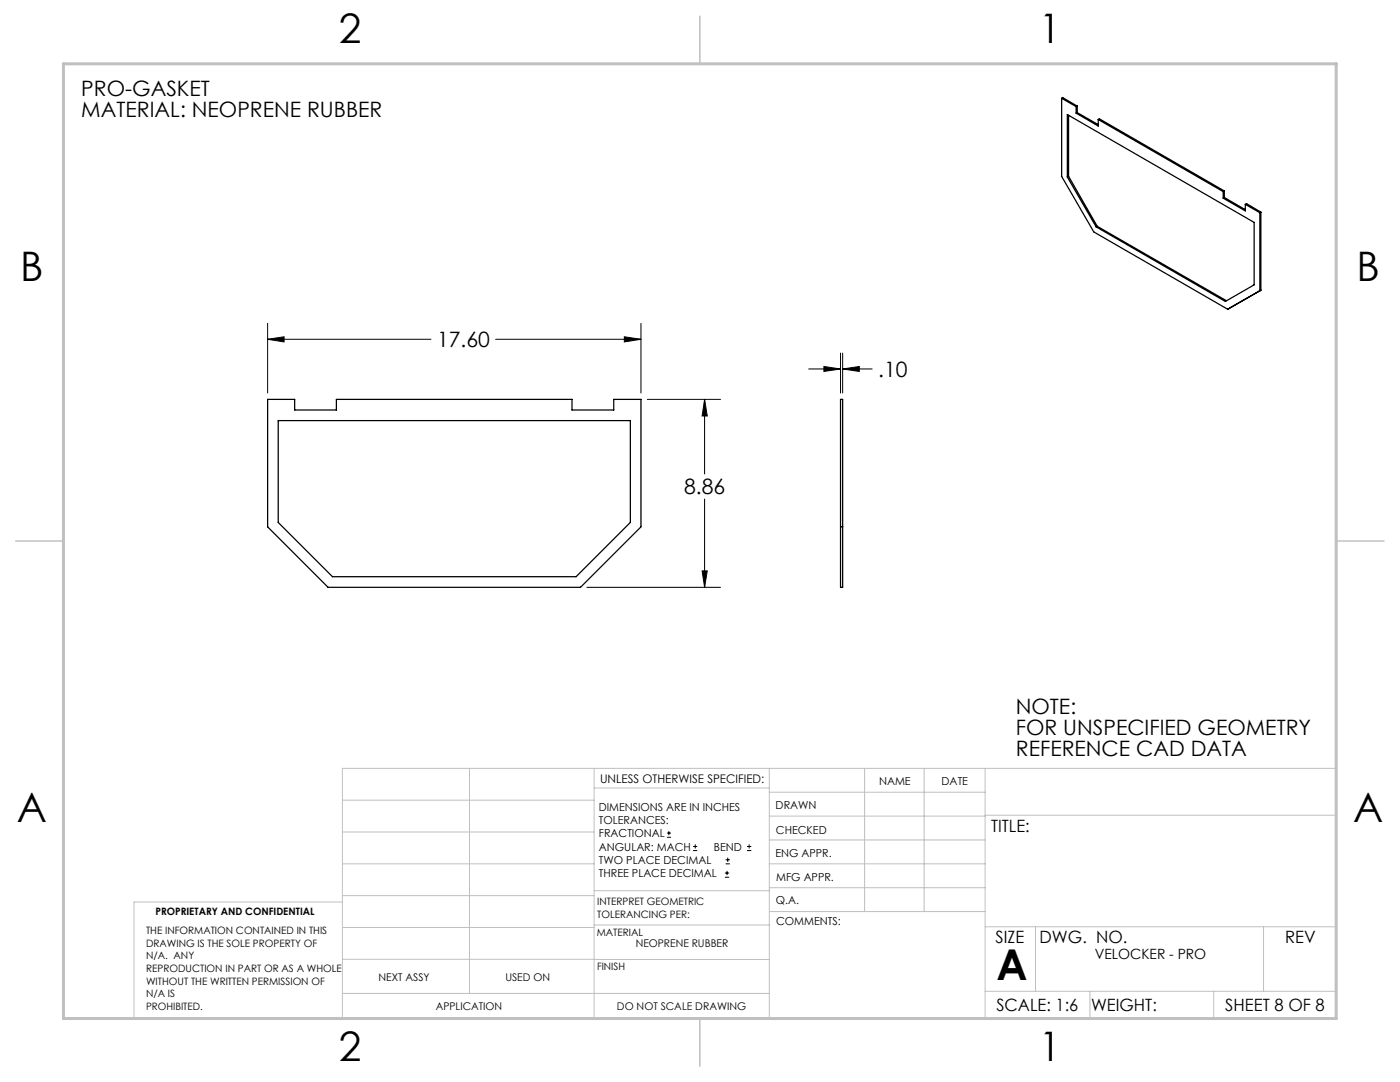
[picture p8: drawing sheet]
<svg xmlns="http://www.w3.org/2000/svg" width="279mm" height="216mm" viewBox="0 0 279 216" stroke-linecap="round" stroke-linejoin="round" font-family="sans-serif">
<g fill="none" stroke="#000" stroke-width=".2">
<path d="M53.4 67.7l3.3-.5v1zM53.4 64.5v13.9M53.4 67.7h32.6M98.9 67.7h29M124.6 67.2l3.3 .5-3.3 .5zM127.9 64.5v13.9M129.2 79.7h14.6M140.6 79.7l.5 3.3h-1zM140.6 79.7v14.9M161.4 73.6h6.3M164.4 73.1l3.3 .5-3.3 .5zM167.7 70.4v8"/>
<path d="M168.2 73.6l3.3-.5v1zM168.2 70.4v8M168.2 73.6h5.9M140.6 99.6v17.6M117.1 117.2h26.7M140.1 113.9h1l-.5 3.3zM133.1 167.1h.8M133.1 166.2h.8M133.5 165.8v.9M138.3 169.7h.8M138.3 168.9h.8M138.7 168.5v.8"/>
<path d="M144.7 175h.8M144.7 174.2h.8M144.8 172.4h.9M144.8 171.6h.9M145.1 173.8v.8M145.2 171.1v.9M149.1 169.7h.8M149.1 168.9h.8M149.5 168.5v.8"/>
</g>
<g fill="none" stroke="#c0c0c0" stroke-width=".2">
<path d="M68.3 159.7h50.3M93.7 153.3v44.9M118.6 153.3v49.9M118.6 157.2h34.9M153.5 153.3v49.9M153.5 158.1h43.1M172.5 153.3v28.6M184.4 153.3v28.6M196.6 153.3v49.9M68.3 180h-41.6v23.2h240v-49.9h-198.4v49.9M68.3 178.7h50.3M68.3 172.4h50.3"/>
<path d="M68.3 166h50.3M118.6 177.7h35M153.5 167.6h43.1M153.5 162.8h43.1M153.5 172.4h43.1M153.5 177.1h43.1M196.6 162.7h70.1M68.3 198.2h85.2M68.3 191.4l85.2 .1M68.3 185.1h50.3M118.6 184.6h35M153.6 181.9h43"/>
<path d="M196.6 197.8h70.1M196.6 184.9h70.1M206.7 184.9v12.9M217.5 197.8v5.4M242.2 197.8v5.4M252.2 184.9v12.9"/>
</g>
<path d="M139.7 3.2v9.5M3.1 107.9h9.6M266.7 107.9h9.5M139.7 203.2v9.6" fill="none" stroke="#c0c0c0" stroke-width=".3"/>
<path d="M12.7 12.7h254v190.5h-254z" fill="none" stroke="#c0c0c0" stroke-width=".6"/>
<path d="M124.6 67.2l3.3 .5-3.3 .5zM53.4 67.7l3.3-.5v1zM140.6 79.7l.5 3.3h-1zM140.1 113.9h1l-.5 3.3zM164.4 73.1l3.3 .5-3.3 .5zM168.2 73.6l3.3-.5v1z" fill="#000"/>
<g fill="none" stroke="#000" stroke-width=".25">
<path d="M211.9 19.6v15.6l6.4 11.1 26.7 15.4M211.9 19.6l2.9 1.7M211.9 19.6l.2-.1 2.9 1.7M213 35.3v-12.4l37.3 21.5v12.4l-5.8 3.3-25.7-14.8M213 35.3l5.8 10M213.3 35.2l-.3 .1M213.3 23v12.2M213.3 35.2l5.7 10M214.8 21.3v1.3M214.8 22.6l4.4 2.6v-1.4M215 22.5l-.2 .1M215 22.5l4.2 2.4"/>
<path d="M215 21.2l-.2 .1M215 21.2v1.3M219.2 23.8l24.9 14.4M219.2 23.8l.2-.1 24.9 14.4M244.1 38.2v1.3M244.1 39.5l4.4 2.6v-1.3M244.3 39.4l-.2 .1M244.3 39.4l4.2 2.4M244.3 38.1l-.2 .1M244.3 38.1v1.3M219 45.2l-.2 .1M219 45.2l25.8 14.8"/>
<path d="M248.5 40.8l2.9 1.6M248.5 40.8l.3-.2 2.8 1.7M251.4 42.4v15.6M251.4 58l-6.4 3.7M251.6 42.3l-.2 .1M251.6 42.3v15.6M251.6 57.9l-.2 .1M251.6 57.9l-6.6 3.8M53.4 79.7h5.4v2.1h8.3v-2.1h47.1v2.1h8.3v-2.1h5.4v25.4l-12 12.1h-50.4l-12.1-12.1zM167.7 79.7h.5v37.5h-.5zM55.5 83.9h70.3v20.3l-10.8 10.9h-48.6l-10.9-10.9zM167.7 105.1h.5"/>
</g>
<text font-size="8.5" x="198.9" y="195.5">A</text>
<g font-size="8.1">
<text x="67.6" y="8.5">2</text>
<text x="207.3" y="8.5">1</text>
<text x="4" y="56.2">B</text>
<text x="270.7" y="56.2">B</text>
<text x="3.3" y="164.1">A</text>
<text x="270" y="164.1">A</text>
<text x="67.6" y="211.7">2</text>
<text x="207.3" y="211.7">1</text>
</g>
<g font-size="4.2">
<text x="16.2" y="19.3">PRO-GASKET</text>
<text x="16.2" y="23.4">MATERIAL: NEOPRENE RUBBER</text>
<text x="87.2" y="69.3">17.60</text>
<text x="175.3" y="75.2">.10</text>
<text x="136.5" y="98.7">8.86</text>
<text x="202.7" y="142.5">NOTE:</text>
<text x="202.7" y="146.6">FOR UNSPECIFIED GEOMETRY</text>
<text x="202.7" y="150.8">REFERENCE CAD DATA</text>
</g>
<g font-size="3.4">
<text x="197.8" y="166">TITLE:</text>
<text x="198.7" y="188.1">SIZE</text>
<text x="207.5" y="188.1">DWG. NO.</text>
<text x="256.5" y="188.2">REV</text>
<text x="198.8" y="201.7">SCALE: 1:6</text>
<text x="217.7" y="201.8">WEIGHT:</text>
<text x="244.5" y="201.7">SHEET 8 OF 8</text>
</g>
<text font-size="2.8" x="218.5" y="191.3">VELOCKER - PRO</text>
<text font-size="2.4" x="119.8" y="156.2">UNLESS OTHERWISE SPECIFIED:</text>
<g font-size="2.2">
<text x="119.5" y="161.8">DIMENSIONS ARE IN INCHES</text>
<text x="154.8" y="161.4">DRAWN</text>
<text x="175.4" y="156.6">NAME</text>
<text x="187.9" y="156.7">DATE</text>
<text x="119.5" y="164.4">TOLERANCES:</text>
<text x="119.5" y="167.1">FRACTIONAL</text>
<text x="154.9" y="166.3">CHECKED</text>
<text x="119.5" y="169.7">ANGULAR: MACH</text>
<text x="119.5" y="172.4">TWO PLACE DECIMAL</text>
<text x="142.5" y="169.7">BEND</text>
<text x="154.8" y="171">ENG APPR.</text>
<text x="119.5" y="175">THREE PLACE DECIMAL</text>
<text x="154.9" y="175.7">MFG APPR.</text>
<text x="154.9" y="180.4">Q.A.</text>
<text x="154.9" y="184.6">COMMENTS:</text>
</g>
<g font-size="2.1">
<text x="126.9" y="189">NEOPRENE RUBBER</text>
<text x="75.5" y="195.7">NEXT ASSY</text>
<text x="100.9" y="195.7">USED ON</text>
<text x="86.9" y="201.5">APPLICATION</text>
<text x="123.1" y="201.6">DO NOT SCALE DRAWING</text>
</g>
<g font-size="2">
<text x="31" y="182.6">PROPRIETARY AND CONFIDENTIAL</text>
<text x="119.2" y="180.6">INTERPRET GEOMETRIC</text>
<text x="119.2" y="183.1">TOLERANCING PER:</text>
<text x="29.2" y="186.4">THE INFORMATION CONTAINED IN THIS</text>
<text x="29.2" y="188.9">DRAWING IS THE SOLE PROPERTY OF</text>
<text x="29.2" y="191.4">N/A. ANY</text>
<text x="119.1" y="186.7">MATERIAL</text>
<text x="29.2" y="193.9">REPRODUCTION IN PART OR AS A WHOLE</text>
<text x="29.2" y="196.5">WITHOUT THE WRITTEN PERMISSION OF</text>
<text x="119.1" y="193.5">FINISH</text>
<text x="29.2" y="199">N/A IS</text>
<text x="29.2" y="201.5">PROHIBITED.</text>
</g>
</svg>
